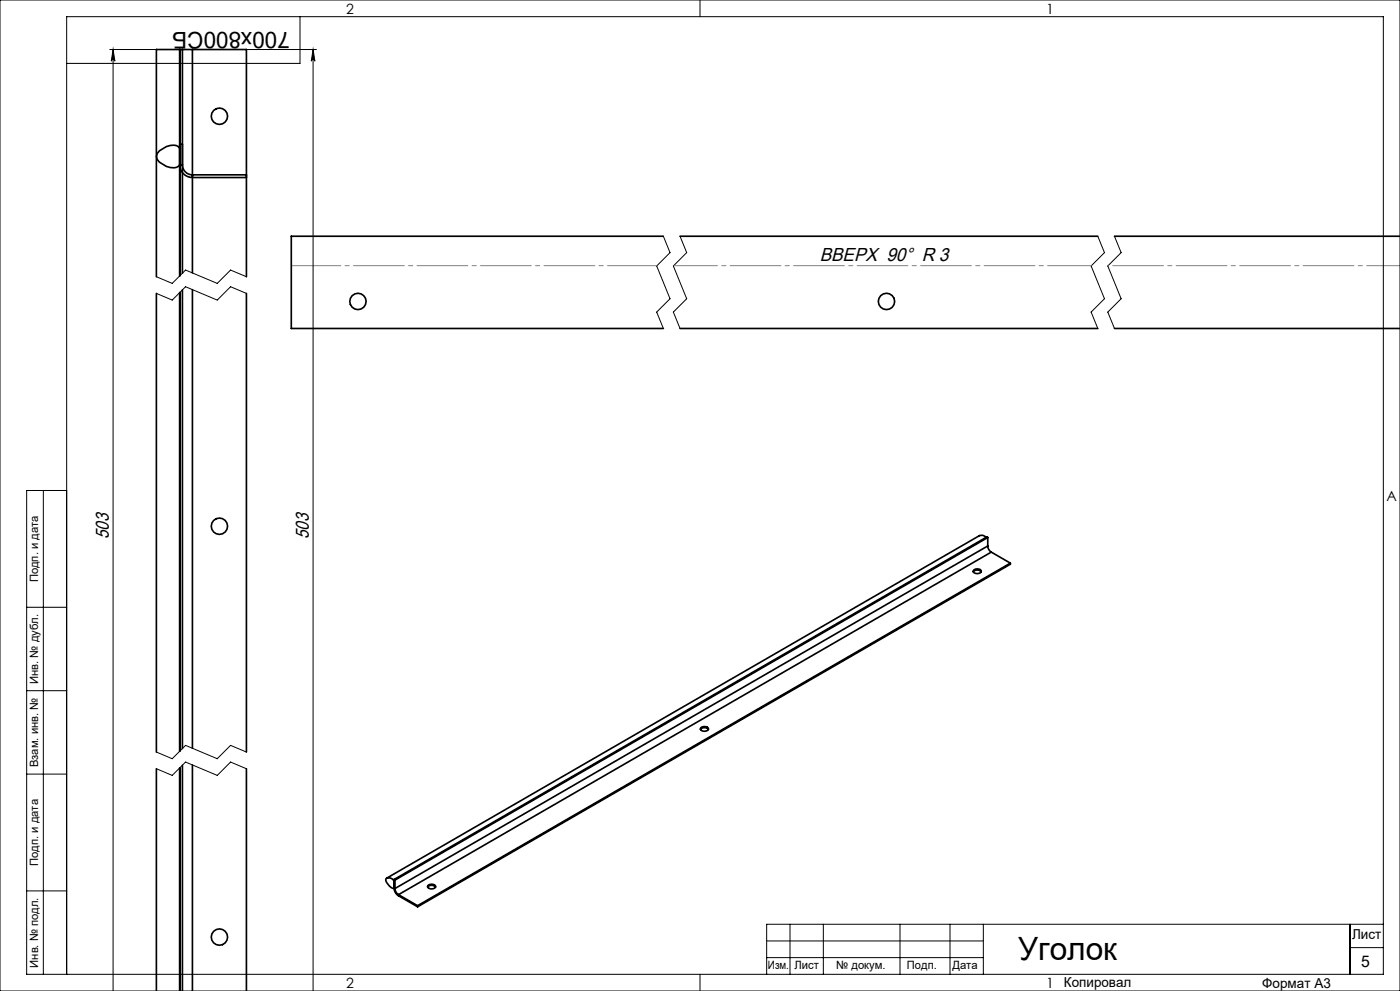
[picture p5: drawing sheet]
<svg xmlns="http://www.w3.org/2000/svg" width="420mm" height="297mm" viewBox="0 0 420 297" stroke-linecap="round" stroke-linejoin="round" font-family="sans-serif">
<g fill="none" stroke="#000" stroke-width=".3">
<path d="M0 0h420v297h-420zM32.9 14.8h21M33.9 14.8l.6 3.5a.54 .54 0 0 0-.6-.5 .54 .54 0 0 0-.5 .5zM33.9 14.8v282.3M73.9 14.8h21M90 5v14h-70M93.9 14.8l.6 3.5a.54 .54 0 0 0-.6-.5 .54 .54 0 0 0-.5 .5zM93.9 14.8v282.3M210 0v5M199 70.8l2 4.9-4 4 4 9.8-4 4 2 4.9M204 70.8l2 4.9-4 4 4 9.8-4 4 2 4.9M329.3 70.8l2 4.9-4 4 4 9.8-4 4 2 4.9"/>
<path d="M334.3 70.8l2 4.9-4 4 4 9.8-4 4 2 4.9M46.9 87.9l4.8 2 4-4 9.5 4 4-4 4.7 2M46.9 82.9l4.8 2 4-4 9.5 4 4-4 4.7 2M13 147v145M20 147h-12v145h407v-287h-395v287M8 182h12M8 207h12M8 232h12M46.9 230.4l4.8 2 4-4 9.5 4 4-4 4.7 2M46.9 225.4l4.8 2 4-4 9.5 4 4-4 4.7 2M8 267h12M237 277v15"/>
<path d="M247 277v15M270 277v15M285 277v15M295 277v15M405 277v15M415 277h-185v15M210 292v5M230 287h65M230 282h65M405 284h10"/>
</g>
<path d="M87.4 79.6h109.7" fill="none" stroke="#808080" stroke-width=".3" stroke-dasharray="15.2 1.3 1.3 1.3" stroke-dashoffset=".4"/>
<path d="M202.1 79.6h125.3" fill="none" stroke="#808080" stroke-width=".3" stroke-dasharray="15.2 1.3 1.3 1.3" stroke-dashoffset="2.1"/>
<path d="M332.4 79.6h87.6" fill="none" stroke="#808080" stroke-width=".3" stroke-dasharray="15.2 1.3 1.3 1.3" stroke-dashoffset="-1.4"/>
<path d="M93.4 297.1h1.1zM93.9 14.8l.6 3.5a.54 .54 0 0 0-.6-.5 .54 .54 0 0 0-.5 .5zM33.4 297.1h1.1zM33.9 14.8l.6 3.5a.54 .54 0 0 0-.6-.5 .54 .54 0 0 0-.5 .5zM420 94.9v3.5zM420 70.8v3.5zM420 79.6v3.5zM420 67.3v3.5z" fill="#000"/>
<g fill="none" stroke="#000" stroke-width=".5">
<path d="M53.9 14.8h-7v68.1M53.9 14.8v67.9M53.9 14.8h.8M54.7 14.8h3M54.7 14.8v67.1M57.7 14.8v67M57.7 14.8h16.2v68.1M53.9 44.4a2.48 2.48 0 0 0-2.8-.8 4.6 4.6 0 0 0-4.2 3.3 4.6 4.6 0 0 0 4.2 3.3 2.48 2.48 0 0 0 2.8-.8M53.9 49.4h.8a3 3 0 0 0 3 3h16.2M53.9 49.4a3.8 3.8 0 0 0 3.8 3.8h16.2M53.9 43.2h.8M199 70.8h-111.6v27.6h111.6"/>
<path d="M204 70.8h125.3M334.3 70.8h85.7M46.9 87.9v137.5M53.9 87.7v137.4M54.7 86.9v137.4M57.7 86.8v137.5M73.9 87.9v137.5M204 98.4h125.3M334.3 98.4h85.7M292 171.4a1.58 1.58 0 0 1 2.4 0M292 170.9l1.2-.4a.89 .89 0 0 1 1.1 1l-1.1 .4a.89 .89 0 0 1-1.2-1zM295.8 161.1l-.1-.2a1.76 1.76 0 0 0-1.8-.4l-177.9 102.7"/>
<path d="M296.3 163.6a2.34 2.34 0 0 0 1.1 1.9M296.3 163.6l-177.8 102.7M296.3 161.1l-177.8 102.7M296.3 161.1v2.5M296.3 161.1l-.3-.2-177.8 102.7M297.4 165.5l-177.9 102.6M297.4 165.5l5.7 3.3M303.1 168.8l-177.8 102.6M303.1 168.8v.3l-177.8 102.7M210.1 218.6a1.58 1.58 0 0 1 2.4 0M210.2 218.2l1.1-.5a.89 .89 0 0 1 1.2 1l-1.2 .5a.89 .89 0 0 1-1.1-1zM46.9 230.4v66.7"/>
<path d="M53.9 230.1v67M54.7 229.3v67.8M57.7 229.3v67.8M73.9 230.4v66.7M118.2 264.1l-.3-.5a1.31 1.31 0 0 0-2.2 .1 3.5 3.5 0 0 0 2.4 2.5l.1-.1M118.2 266.1a2.97 2.97 0 0 0 1.3 2.4M118.2 266.2h-.1M118.2 263.6l.3 .2M118.2 266.1l.3 .2M118.2 263.6v2.5M118.2 266.1h.1M118.2 264.1h.1"/>
<path d="M118.5 266.3a2.34 2.34 0 0 0 1 1.8M118.5 263.8v2.5M119.5 268.1l5.8 3.3M119.5 268.5l5.8 3.3M119.5 268.1v.4M125.3 271.4v.4M128.3 265.9a1.58 1.58 0 0 1 2.4 0M128.3 265.4l1.2-.4a.89 .89 0 0 1 1.1 1l-1.1 .4a.89 .89 0 0 1-1.2-1z"/>
<circle cx="65.8" cy="34.8" r="2.45"/>
<circle cx="107.4" cy="90.3" r="2.45"/>
<circle cx="265.9" cy="90.3" r="2.45"/>
<circle cx="65.8" cy="157.7" r="2.45"/>
<circle cx="65.8" cy="280.8" r="2.45"/>
</g>
<text font-size="9.6" x="305.4" y="287.8">Уголок</text>
<text font-size="6.9" x="86.9" y="9.4" transform="rotate(-180 86.9 9.4)">700x800СБ</text>
<g font-size="5.6">
<text x="245.9" y="78.4">ВВЕРХ 90° R 3</text>
<text x="32.7" y="161.6" transform="rotate(-90 32.7 161.6)">503</text>
<text x="92.7" y="161.6" transform="rotate(-90 92.7 161.6)">503</text>
</g>
<text font-size="4.8" x="408.3" y="289.7">5</text>
<g font-size="4.2">
<text x="103.8" y="4.2">2</text>
<text x="313.8" y="4.2">1</text>
<text x="415.9" y="150.2">A</text>
<text x="103.8" y="296.2">2</text>
<text x="313.8" y="296.2">1</text>
</g>
<g font-size="4.1">
<text x="405.6" y="281.5">Лист</text>
<text x="319.2" y="295.9">Копировал</text>
<text x="378.7" y="296">Формат А3</text>
</g>
<g font-size="3.4">
<text x="11.4" y="174.5" transform="rotate(-90 11.4 174.5)">Подп. и дата</text>
<text x="11.4" y="205" transform="rotate(-90 11.4 205)">Инв. № дубл.</text>
<text x="11.4" y="229.9" transform="rotate(-90 11.4 229.9)">Взам. инв. №</text>
<text x="11.4" y="259.5" transform="rotate(-90 11.4 259.5)">Подп. и дата</text>
<text x="11.4" y="290" transform="rotate(-90 11.4 290)">Инв. № подл.</text>
<text x="230.4" y="290.4">Изм.</text>
<text x="238.3" y="290.4">Лист</text>
<text x="250.9" y="290.4">№ докум.</text>
<text x="272.1" y="290.4">Подп.</text>
<text x="285.7" y="290.5">Дата</text>
</g>
</svg>
